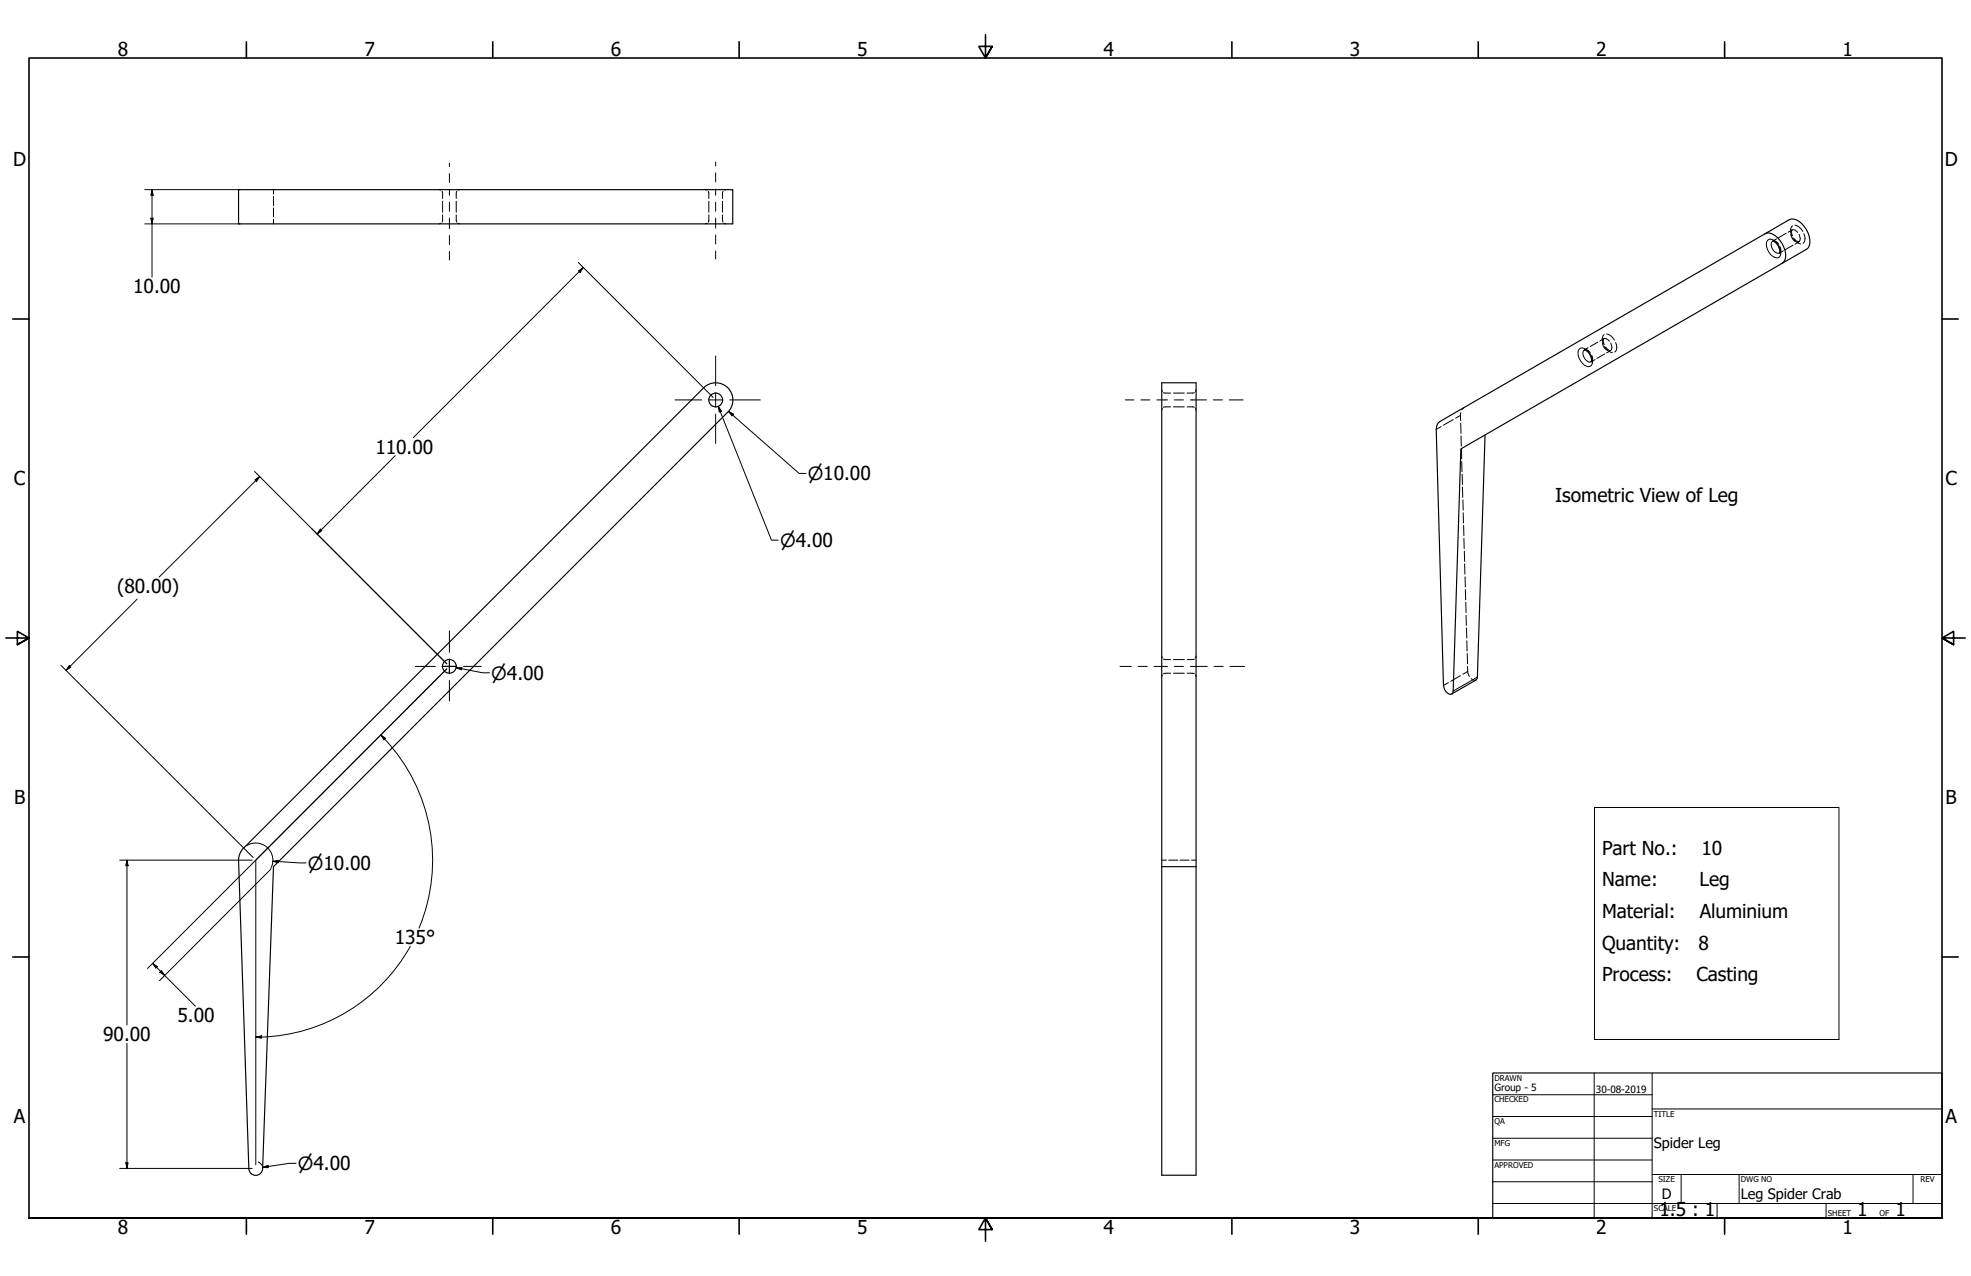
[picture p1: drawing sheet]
<svg xmlns="http://www.w3.org/2000/svg" width="864mm" height="559mm" viewBox="0 0 864 559" stroke-linecap="round" stroke-linejoin="round" font-family="sans-serif">
<!-- layer: Hidden Narrow (ANSI) -->
<g fill="none" stroke="#000" stroke-width=".44">
<path d="M785.4 98.9a3.1 3.1 0 0 0-.4 4.2M786.4 98.6a4.7 4.7 0 0 1 3.5 2.7M776.7 105.6a2.21 2.21 0 0 1 2.5 1.1M780 108.1a2.12 2.12 0 0 1-.3 2.7M784.6 101.6l.5-.8a2.01 2.01 0 0 1 2.6 1M784.6 102.6l.1 .4a4 4 0 0 0 2.1 2.8M785.5 104.1l.1 .2a4.9 4.9 0 0 0 3.3 2.5M788.2 102.6l.1 .1a2.2 2.2 0 0 1-.6 3.3M790.4 102.4a3.5 3.5 0 0 1-.4 4.2M694.2 153.3a2.13 2.13 0 0 1 2.5 1.1M697.5 155.7a2.12 2.12 0 0 1-.3 2.7M702.1 149.2l.4-.7a2.06 2.06 0 0 1 2.7 .9"/>
<path d="M702.1 150.2a4.1 4.1 0 0 0 2.2 3.2M702.9 146.6a3.2 3.2 0 0 0-.4 4.1M703 151.7l.1 .2a4.6 4.6 0 0 0 3.3 2.5M704 146.2a5.2 5.2 0 0 1 3.4 2.8M705.7 150.2v.1a2.23 2.23 0 0 1-.5 3.4M707.9 150a3.5 3.5 0 0 1-.4 4.2M634.6 299l-2.1 1.2M639.9 295.9l-4.3 2.5M643.1 294.1l-2.1 1.2"/>
</g>
<!-- layer: Hidden (ANSI) -->
<g fill="none" stroke="#000" stroke-width=".44">
<path d="M119.8 83.1v1.9M119.8 86v4M119.8 91.1v4M119.8 96v2M192.4 83.1l.8 .1M193.2 97.8l-.8 .2M193.7 83.8l.2 3.1M193.9 94.1l-.2 3.2M193.9 88.1v4.9M199.9 94.1l.3 3.2M199.9 88.1v4.9M200.2 83.8l-.3 3.1"/>
<path d="M200.7 97.8l.7 .2M201.4 83.1l-.7 .1M309.1 83.1l.7 .1M309.8 97.8l-.7 .2M310.3 83.8l.3 3.1M310.6 94.1l-.3 3.2M310.6 88.1v4.9M316.5 94.1l.3 3.2M316.5 88.1v4.9M316.8 83.8l-.3 3.1M317.3 97.8l.8 .2M318.1 83.1l-.8 .1"/>
<path d="M778.4 104.6l-1.7 1M781.4 109.9l-1.7 .9M782.6 102.2l-3.4 1.9M783.5 101.7l1.6-1-.1 1.3 .4 1.3M785.6 107.4l-3.4 1.9M786.1 104.5l1.3 1.2 .8 .2-1.8 1M695.8 152.3l-1.6 1M698.9 157.5l-1.7 .9M700.1 149.9l-3.4 1.9M701 149.4l1.6-1.1-.2 .8 .5 1.8M703.1 155l-3.4 2M703.6 152.1l1.3 1.3 .8 .1-1.7 1.1"/>
<path d="M509 170.7l.3 .7M509.3 178.9l-.3 .7M509.8 172l3.2 .1M513 178.2l-3.2 .2M514.2 178.2h4.7M514.2 172.1h4.7M520.1 178.2l3.2 .2M523.3 172l-3.2 .1M523.8 178.9l.3 .7M524.1 170.7l-.3 .7M641.5 178.5l-1 1M631.4 186.8l-2.1 1.2"/>
<path d="M636.7 183.8l-4.2 2.4M639.9 181.9l.1 2.2M639.9 181.9l-2.1 1.2M640 185.3l.1 4.5M640.1 180.7l-.2 1.2M640.1 190.9l.2 4.5M640.3 196.5l.2 4.5M640.5 202.1l.1 4.5M640.7 207.7l.1 4.5M640.8 213.3l.1 4.5M641 218.9l.1 4.5M641.1 224.5l.1 4.5"/>
<path d="M641.3 230.1l.1 4.5M641.4 235.8l.1 4.4M641.6 241.4l.1 4.5M641.7 247l.2 4.5M641.9 252.6l.1 4.4M642 258.2l.2 4.5M642.2 263.8l.2 4.5M642.4 269.4l.1 4.5M642.6 275l.1 4.5M509 287.3l.3 .8M509.3 295.6l-.3 .8M509.8 288.6l3.2 .3"/>
<path d="M513 294.8l-3.2 .3M514.2 294.8h4.7M514.2 288.9h4.7M520.1 294.8l3.2 .3M523.3 288.6l-3.2 .3M523.8 295.6l.3 .8M524.1 287.3l-.3 .8M642.7 280.6l.1 4.5M642.9 286.2l.1 4.5M643 291.8a7.1 7.1 0 0 0 .8 4.5M644.6 297.2a1.88 1.88 0 0 0 2.1 .6M509 376.7h2"/>
<path d="M512.1 376.7h4M517 376.7h4M522 376.7h2.1"/>
</g>
<!-- layer: Visible Narrow (ANSI) -->
<path d="M774.4 105.3a3.4 3.4 0 0 1 4.8 2 4 4 0 0 1 0 5.5 5.5 5.5 0 0 1-5.1-6.8zM776.7 105.6a3.4 3.4 0 0 0 3 5.2M691.9 152.9a3.4 3.4 0 0 1 4.8 2 3.9 3.9 0 0 1 0 5.6 4.8 4.8 0 0 1-4.8-3.6 4.1 4.1 0 0 1 0-4zM694.2 153.3a3.5 3.5 0 0 0 1.6 5.1h1.4M647.3 296.5l-10.6 6.1" fill="none" stroke="#000" stroke-width=".44"/>
<!-- layer: Visible (ANSI) -->
<g fill="none" stroke="#000" stroke-width=".51">
<path d="M104.5 83.1h216.6v14.9h-216.6zM773.4 102.4l-142.5 82.2a3.9 3.9 0 0 0-1.6 3.4l3.2 112.2a4.1 4.1 0 0 0 3.1 3.9l1-.7 .1-.8 3.4-106 140.8-81.3M773.4 102.4a5.7 5.7 0 0 1 6.5 2.9 9.8 9.8 0 0 1 2.2 8.4l-1.2 1.6M773.4 102.4l10.6-6.2a5.7 5.7 0 0 1 6.5 3 8.8 8.8 0 0 1 1.7 9.4l-11.3 6.7M776.7 105.6a4.8 4.8 0 0 1 3 5.2M694.2 153.3v-.1a4.8 4.8 0 0 1 3 5.2M509 167.6h15.1v347.1h-15.1zM650.7 190.5l-3.4 106.6-.6 .7-10.6 6.1M509 379.5h15.1M115.1 511.8l4.7-132.3 199.1-199a7.5 7.5 0 0 0 0-10.6 7.5 7.5 0 0 0-10.6 0l-201.6 201.5a7.5 7.5 0 0 0-2.2 5.3l4.5 135.1a3 3 0 0 0 3 2.9 3 3 0 0 0 3.1-2.9"/>
<circle cx="313.6" cy="175.2" r="3"/>
<circle cx="196.9" cy="291.8" r="3"/>
</g>
<!-- layer: Border (ANSI) -->
<g fill="none" stroke="#000" stroke-width=".7">
<path d="M107.9 18.3v7.1M215.9 18.3v7.1M323.8 18.3v7.1M431.8 15.2v10.2l-2.9-5.1h5.8l-2.9 5.1 2.9-5.1M539.8 18.3v7.1M647.7 18.3v7.1M755.6 18.3v7.1M5.6 139.7h7.1M850.9 139.7h7.1M2.5 279.4h10.2l-5.1-2.9v5.8l5.1-2.9-5.1 2.9M861.1 279.4h-10.2l5.1-2.9v5.8l-5.1-2.9 5.1 2.9M5.6 419.1h7.1"/>
<path d="M850.9 419.1h7.1M12.7 533.4v-508h838.2v508h-838.2h838.2M107.9 533.4v7.1M215.9 533.4v7.1M323.8 533.4v7.1M434.7 538.5l-2.9-5.1 2.9 5.1h-5.8l2.9-5.1v10.2M539.8 533.4v7.1M647.7 533.4v7.1M755.6 533.4v7.1"/>
</g>
<!-- layer: Title (ANSI) -->
<g fill="none" stroke="#000" stroke-width=".44">
<path d="M654 479.4h69.9M698.5 469.9v63.5M723.9 469.9v63.5M654 488.9h69.9M654 498.5h69.9M723.9 485.6h127M654 508h69.9M654 517.5h69.9M723.9 514.3h127M736.6 514.3v12.7M762 514.3v12.7M838.2 514.3v12.7"/>
<path d="M654 527h196.9M752.3 527v6.4M800.1 527v6.4"/>
</g>
<path d="M654 469.9h196.9v63.5h-196.9z" fill="none" stroke="#000" stroke-width=".51"/>
<!-- layer: Symbol (ANSI) -->
<path d="M698.6 353.6h107.2v101.6h-107.2z" fill="none" stroke="#000" stroke-width=".44"/>
<!-- layer: Dimension (ANSI) -->
<g fill="none" stroke="#000" stroke-width=".44">
<path d="M63.4 83.1h41.8M63.4 98h41.8M66.1 95.6h1l-.5 2.4zM66.6 83.1l.5 2.4h-1zM66.6 83.1v38.2M253.4 114.9l59.1 59.2M253.5 118.6l2.1-1.4-1.4 2.1zM255.6 117.2l-74.5 74.4M314.7 177.9l1.4 2.2-.9 .4zM314.7 177.9l23.3 58.6h3M173.2 199.6l-34.3 34.3M319.2 180.1l2.2 1.3-.7 .7z"/>
<path d="M319.2 180.1l30.9 27.2h3M111.6 206.5l84.2 84.2-59.1-59.1M111.7 210.1l2.1-1.4-1.4 2.1zM113.8 208.7l-44.1 44M140.3 231.7l.7 .7-2.1 1.5zM60.1 262.4l-31.1 31.2M26.7 291.3l84.2 84.2M30.4 291.5l.7 .7-2.1 1.4zM199.8 292.4h2.6l-.2 1zM199.8 292.4l11.7 2.2h3M166.9 321.9l2.1 1.4-.8 .7zM166.9 321.9a77.6 77.6 0 0 1 16.7 84.6"/>
<path d="M52.5 376.7h58M55.6 376.7l.5 2.5h-1zM55.6 376.7v72.2M108 370.4a7.5 7.5 0 0 1 9.1 .8 7.5 7.5 0 0 1 1.6 9M119.5 377.2l2.5-.4v1zM119.5 377.2l14.6 .7M118.7 380.6l-48.8 48.9M179.8 414.4a77.3 77.3 0 0 1-67.7 39.8M64.6 424.1l131.2-131.2-83.7 83.8v133.4M66.9 421.9l2.1 1.4-.7 .7zM66.9 421.9l18.7 18.7M70 425.8l.7-.7 1.4 2.1z"/>
<path d="M55.6 456.9v54.8M112.1 454.2l2.5-.6v1.1zM52.5 511.7h58M55.1 509.2h1l-.5 2.5zM113.1 508.9l1.6 1.4M115 511.2l2.4-.9 .1 1.1zM129.7 509.5h-3l-11.7 1.7"/>
</g>
<g fill="#000">
<path d="M66.1 95.6h1l-.5 2.4z" fill-rule="evenodd"/>
<path d="M66.6 83.1l.5 2.4h-1z" fill-rule="evenodd"/>
<path d="M253.5 118.6l2.1-1.4-1.4 2.1z" fill-rule="evenodd"/>
<path d="M314.7 177.9l1.4 2.2-.9 .4z" fill-rule="evenodd"/>
<path d="M319.2 180.1l2.2 1.3-.7 .7z" fill-rule="evenodd"/>
<path d="M111.7 210.1l2.1-1.4-1.4 2.1z" fill-rule="evenodd"/>
<path d="M140.3 231.7l.7 .7-2.1 1.5z" fill-rule="evenodd"/>
<path d="M30.4 291.5l.7 .7-2.1 1.4z" fill-rule="evenodd"/>
<path d="M199.8 292.4h2.6l-.2 1z" fill-rule="evenodd"/>
<path d="M166.9 321.9l2.1 1.4-.8 .7z" fill-rule="evenodd"/>
<path d="M55.6 376.7l.5 2.5h-1z" fill-rule="evenodd"/>
<path d="M119.5 377.2l2.5-.4v1z" fill-rule="evenodd"/>
<path d="M66.9 421.9l2.1 1.4-.7 .7z" fill-rule="evenodd"/>
<path d="M70 425.8l.7-.7 1.4 2.1z" fill-rule="evenodd"/>
<path d="M112.1 454.2l2.5-.6v1.1z" fill-rule="evenodd"/>
<path d="M55.1 509.2h1l-.5 2.5z" fill-rule="evenodd"/>
<path d="M115 511.2l2.4-.9 .1 1.1z" fill-rule="evenodd"/>
</g>
<!-- layer: Center Mark (ANSI) -->
<path d="M313.6 155.9v13.1M295.8 175.1h11.6M310.4 175.1h6.3M313.6 172v6.3M319.7 175.1h13.4M313.6 181.4v12.8M196.9 276.3v9.4M182 291.8h8.8M193.7 291.8h6.4zM196.9 288.7v6.3zM196.9 298v9M203.1 291.8h7.8" fill="none" stroke="#000" stroke-width=".44"/>
<!-- layer: Centerline (ANSI) -->
<g fill="none" stroke="#000" stroke-width=".44">
<path d="M196.9 71.4v1.6M196.9 76v3.9M313.6 70.9v1.8M313.6 75.8v3.9M196.9 83v2.5M196.9 88.5v4M196.9 95.5v4.6M313.6 82.7v2.8M313.6 88.5v4M313.6 95.5v4.4M196.9 103.1v4M196.9 110.1v3.8"/>
<path d="M313.6 102.9v4M313.6 109.9v3.4M493.1 175.1h3.7M499.9 175.1h3.9M506.9 175.1h4.7M514.5 175.1h4M521.5 175.1h7.1M531.6 175.1h4M538.6 175.1h6.1M490.7 291.8h5M498.7 291.8h4M505.7 291.8h5.9"/>
<path d="M514.5 291.8h4M521.5 291.8h7.5M531.9 291.8h4M538.9 291.8h6.4"/>
</g>
<g font-size="8.4">
<text x="51.7" y="24.4">8</text>
<text x="159.6" y="24.4">7</text>
<text x="267.6" y="24.4">6</text>
<text x="375.5" y="24.4">5</text>
<text x="483.5" y="24.4">4</text>
<text x="591.4" y="24.4">3</text>
<text x="699.4" y="24.4">2</text>
<text x="807.3" y="24.4">1</text>
<text x="5.8" y="72.9">D</text>
<text x="852.1" y="72.9">D</text>
<text x="58.4" y="128.4">10.00</text>
<text x="164.5" y="198.7">110.00</text>
<text x="6.1" y="212.6">C</text>
<text x="852.4" y="212.6">C</text>
<text x="681.4" y="219.6">Isometric View of Leg</text>
<text x="51.3" y="259.9">(80.00)</text>
<text x="6.2" y="352.3">B</text>
<text x="852.5" y="352.3">B</text>
<text x="701.9" y="374.3">Part No.:</text>
<text x="745.5" y="374.3">10</text>
<text x="701.9" y="388.1">Name:</text>
<text x="744.7" y="388.1">Leg</text>
<text x="701.9" y="402">Material:</text>
<text x="744.7" y="402">Aluminium</text>
<text x="173" y="413.4">135°</text>
<text x="701.9" y="415.9">Quantity:</text>
<text x="744.2" y="415.9">8</text>
<text x="701.9" y="429.8">Process:</text>
<text x="743.3" y="429.8">Casting</text>
<text x="77.8" y="447.7">5.00</text>
<text x="45.2" y="455.9">90.00</text>
<text x="6.1" y="492">A</text>
<text x="852.4" y="492">A</text>
<text x="727.1" y="532.5">1.5 : 1</text>
<text x="813.8" y="532.6">1</text>
<text x="830.5" y="532.6">1</text>
<text x="51.7" y="540.5">8</text>
<text x="159.6" y="540.5">7</text>
<text x="267.6" y="540.5">6</text>
<text x="375.5" y="540.5">5</text>
<text x="483.5" y="540.5">4</text>
<text x="591.4" y="540.5">3</text>
<text x="699.4" y="540.5">2</text>
<text x="807.3" y="540.5">1</text>
</g>
<g font-size="8">
<text x="353.9" y="210.2">⌀10.00</text>
<text x="341.8" y="239.5">⌀4.00</text>
<text x="215.3" y="297.6">⌀4.00</text>
<text x="134.9" y="380.9">⌀10.00</text>
<text x="130.5" y="512.4">⌀4.00</text>
</g>
<g font-size="6.3">
<text x="724.7" y="502.8">Spider Leg</text>
<text x="728.1" y="524.9">D</text>
<text x="762.8" y="525">Leg Spider Crab</text>
</g>
<g font-size="4.4">
<text x="654.8" y="477.8">Group - 5</text>
<text x="699.3" y="478.6">30-08-2019</text>
</g>
<g font-size="3.5">
<text x="654.8" y="473.2">DRAWN</text>
<text x="654.8" y="482.8">CHECKED</text>
<text x="724.7" y="488.9">TITLE</text>
<text x="654.8" y="492.3">QA</text>
<text x="654.8" y="501.8">MFG</text>
<text x="654.8" y="511.4">APPROVED</text>
<text x="726.7" y="517.7">SIZE</text>
<text x="762.8" y="517.7">DWG NO</text>
<text x="841.4" y="517.7">REV</text>
<text x="724.7" y="530.4">SCALE</text>
<text x="800.9" y="532.6">SHEET</text>
<text x="823.5" y="532.6">OF</text>
</g>
</svg>
